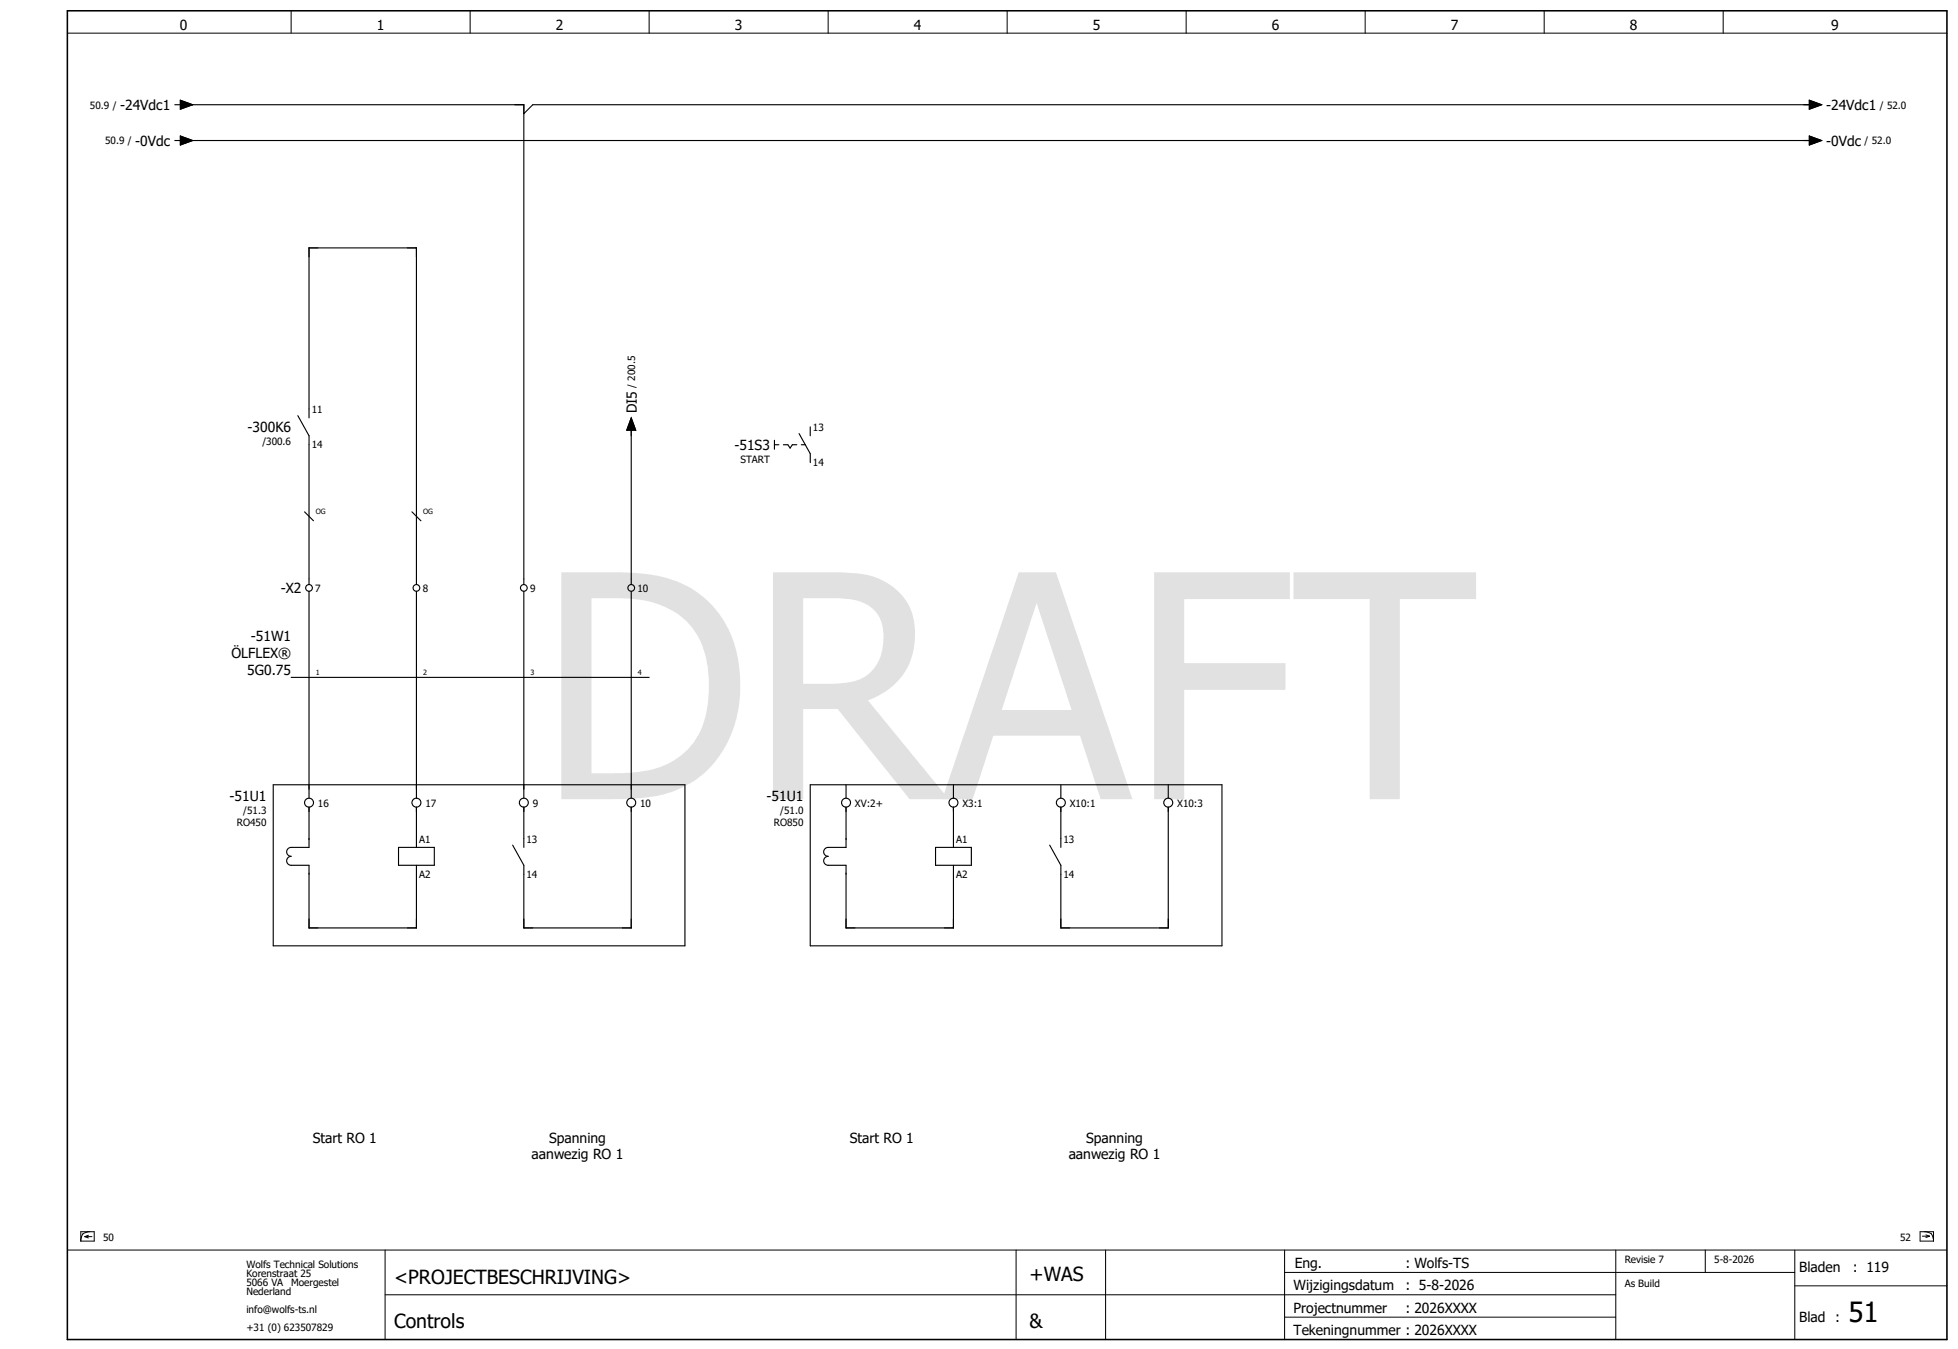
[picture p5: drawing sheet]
<svg xmlns="http://www.w3.org/2000/svg" width="438mm" height="302mm" viewBox="0 0 438 302" stroke-linecap="round" stroke-linejoin="round" font-family="sans-serif">
<g fill="none" stroke="#000" stroke-width=".22">
<path d="M15.1 7.4h420M65.1 2.4v5M105.1 2.4v5M145.1 2.4v5M185.1 2.4v5M225.1 2.4v5M265.1 2.4v5M305.1 2.4v5M345.1 2.4v5M385.1 2.4v5M15.1 279.4h420M18.1 275.3h3v2.1h-3z"/>
<path d="M18.5 275.8l-.3 .8-.1 .8M19 276.4h1.6M19 276.4l.8 .3M19.8 276.1l-.8 .3M20.2 275.3l-.9 .1-.8 .4M86.1 279.4v20M227.1 279.4v20M247.1 279.4v20M287.1 279.4v20M361.1 279.4v20M381.1 279.4v5M401.1 279.4v20"/>
<path d="M429.1 275.3h3v2.1h-3zM429.6 276.3h1.6M430 275.3l.8 .1 .8 .4M430.4 276l.8 .3M431.2 276.3l-.8 .3M431.6 275.8l.3 .8 .2 .8M86.1 289.4h275M287.1 284.4h114M287.1 294.4h74M401.1 287.4h34"/>
</g>
<path d="M15.1 2.4h420v297h-420z" fill="none" stroke="#000" stroke-width=".35"/>
<g fill="none" stroke="#000" stroke-width=".25">
<path d="M39.1 23.4h1.2M39.1 31.4h1.2M40.3 22.4l2.8 1-2.8 1zM40.3 30.4l2.8 1-2.8 1zM41.1 23.4h76v107.3M41.1 31.4h364M404.3 22.4l2.8 1-2.8 1zM404.3 30.4l2.8 1-2.8 1zM405.1 23.4h-286l-2 2M66.6 92.9l2.5 4.5v33.3M69.1 93.4v-38h24v75.3M141.1 96.2v34.5"/>
<path d="M141.1 93.4l1 2.8h-2zM173.1 99.4h1M173.1 98.4v2M175.1 99.4h1l.5 .8 .5-.8h1M178.6 96.9l2.5 4.5v2M179.1 99.4h.8M181.1 95.4v2M68.1 114.4l2 2M92.1 114.4l2 2M69.1 132.2v46.2M93.1 132.2v46.2M117.1 132.2v46.2"/>
<path d="M141.1 132.2v46.2M65.1 151.4h80M61.1 175.4h92v36h-92zM181.1 175.4h92v36h-92zM189.1 175.4v3M213.1 175.4v3M237.1 175.4v3M261.1 175.4v3M69.1 180.4v9h-4a1 1 0 0 0-1 1 1 1 0 0 0 1 1 1 1 0 0 0-1 1 1 1 0 0 0 1 1h4v14h24v-14M89.1 189.4h8v4h-8zM93.1 180.4v9M117.1 180.4v9"/>
<path d="M141.1 180.4v27h-24v-14l-2.5-4.5M189.1 180.4v9h-4a1 1 0 0 0-1 1 1 1 0 0 0 1 1 1 1 0 0 0-1 1 1 1 0 0 0 1 1h4v14h24v-14M209.1 189.4h8v4h-8zM213.1 180.4v9M237.1 180.4v9M261.1 180.4v27h-24v-14l-2.5-4.5"/>
<circle cx="69.1" cy="131.4" r=".75"/>
<circle cx="93.1" cy="131.4" r=".75"/>
<circle cx="117.1" cy="131.4" r=".75"/>
<circle cx="141.1" cy="131.4" r=".75"/>
<circle cx="69.1" cy="179.4" r="1"/>
<circle cx="93.1" cy="179.4" r="1"/>
<circle cx="117.1" cy="179.4" r="1"/>
<circle cx="141.1" cy="179.4" r="1"/>
<circle cx="189.1" cy="179.4" r="1"/>
<circle cx="213.1" cy="179.4" r="1"/>
<circle cx="237.1" cy="179.4" r="1"/>
<circle cx="261.1" cy="179.4" r="1"/>
</g>
<path d="M40.3 22.4l2.8 1-2.8 1zM40.3 30.4l2.8 1-2.8 1zM404.3 22.4l2.8 1-2.8 1zM404.3 30.4l2.8 1-2.8 1zM141.1 93.4l1 2.8h-2z" fill="#000" stroke="#000" stroke-width=".22"/>
<text font-size="69.7" fill="#e1e1e1" x="120.3" y="178.6">DRAFT</text>
<text font-size="6.2" x="413.1" y="295.4">51</text>
<g font-size="4.3">
<text x="88.1" y="286.9">&lt;PROJECTBESCHRIJVING&gt;</text>
<text x="230.1" y="286.4">+WAS</text>
<text x="88.1" y="296.9">Controls</text>
<text x="230.1" y="296.9">&amp;</text>
</g>
<g font-size="3.1">
<text x="40.2" y="6.8">0</text>
<text x="84.2" y="6.8">1</text>
<text x="124.2" y="6.8">2</text>
<text x="164.2" y="6.8">3</text>
<text x="204.2" y="6.8">4</text>
<text x="244.2" y="6.8">5</text>
<text x="284.2" y="6.8">6</text>
<text x="324.2" y="6.8">7</text>
<text x="364.2" y="6.8">8</text>
<text x="409.2" y="6.8">9</text>
<text x="26.8" y="24.6">-24Vdc1</text>
<text x="408.1" y="24.6">-24Vdc1</text>
<text x="30.2" y="32.6">-0Vdc</text>
<text x="408.1" y="32.6">-0Vdc</text>
<text x="142.3" y="92.4" transform="rotate(-90 142.3 92.4)">DI5</text>
<text x="55.3" y="96.6">-300K6</text>
<text x="164.1" y="100.6">-51S3</text>
<text x="62.7" y="132.6">-X2</text>
<text x="56" y="143.3">-51W1</text>
<text x="51.7" y="147">ÖLFLEX®</text>
<text x="55.3" y="150.8">5G0.75</text>
<text x="51.3" y="179">-51U1</text>
<text x="171.3" y="179">-51U1</text>
<text x="69.9" y="255.4">Start RO 1</text>
<text x="122.7" y="255.4">Spanning</text>
<text x="189.9" y="255.4">Start RO 1</text>
<text x="242.7" y="255.4">Spanning</text>
<text x="118.8" y="259.2">aanwezig RO 1</text>
<text x="238.8" y="259.2">aanwezig RO 1</text>
<text x="289.3" y="283.4">Eng.</text>
<text x="314.1" y="283.4">: Wolfs-TS</text>
<text x="402.1" y="284.4">Bladen</text>
<text x="414.1" y="284.4">: 119</text>
<text x="289.1" y="288.4">Wijzigingsdatum</text>
<text x="289.1" y="293.4">Projectnummer</text>
<text x="314.1" y="288.4">: 5-8-2026</text>
<text x="314.1" y="293.4">: 2026XXXX</text>
<text x="289.1" y="298.4">Tekeningnummer : 2026XXXX</text>
<text x="402.1" y="295.4">Blad :</text>
</g>
<g font-size="2.2">
<text x="20.1" y="24.3">50.9 /</text>
<text x="420.1" y="24.3">/ 52.0</text>
<text x="23.5" y="32.3">50.9 /</text>
<text x="416.7" y="32.3">/ 52.0</text>
<text x="141.9" y="86.7" transform="rotate(-90 141.9 86.7)">/ 200.5</text>
<text x="69.7" y="92.3">11</text>
<text x="58.6" y="99.5">/300.6</text>
<text x="69.7" y="100.2">14</text>
<text x="181.7" y="96.3">13</text>
<text x="165.5" y="103.5">START</text>
<text x="181.7" y="104.2">14</text>
<text x="70.5" y="132.3">7</text>
<text x="94.5" y="132.3">8</text>
<text x="118.5" y="132.3">9</text>
<text x="142.5" y="132.3">10</text>
<text x="52.9" y="184.6">RO450</text>
<text x="54.4" y="181.9">/51.3</text>
<text x="71.1" y="180.3">16</text>
<text x="95.1" y="180.3">17</text>
<text x="119.1" y="180.3">9</text>
<text x="143.1" y="180.3">10</text>
<text x="172.9" y="184.6">RO850</text>
<text x="174.4" y="181.9">/51.0</text>
<text x="191.1" y="180.3">XV:2+</text>
<text x="215.1" y="180.3">X3:1</text>
<text x="239.1" y="180.3">X10:1</text>
<text x="263.1" y="180.3">X10:3</text>
<text x="93.7" y="188.3">A1</text>
<text x="117.7" y="188.3">13</text>
<text x="213.7" y="188.3">A1</text>
<text x="237.7" y="188.3">13</text>
<text x="93.7" y="196.2">A2</text>
<text x="117.7" y="196.2">14</text>
<text x="213.7" y="196.2">A2</text>
<text x="237.7" y="196.2">14</text>
<text x="23.1" y="277.4">50</text>
<text x="424.6" y="277.4">52</text>
<text x="55.1" y="283.4">Wolfs Technical Solutions</text>
<text x="55.1" y="285.4">Korenstraat 25</text>
<text x="55.1" y="287.4">5066 VA</text>
<text x="65.1" y="287.4">Moergestel</text>
<text x="363.1" y="282.4">Revisie 7</text>
<text x="363.1" y="287.6">As Build</text>
<text x="383.1" y="282.4">5-8-2026</text>
<text x="55.1" y="289.4">Nederland</text>
<text x="55.1" y="293.4">info@wolfs-ts.nl</text>
<text x="55.1" y="297.4">+31 (0) 623507829</text>
</g>
<g font-size="1.6">
<text x="70.6" y="114.9">OG</text>
<text x="94.6" y="114.9">OG</text>
<text x="70.6" y="150.9">1</text>
<text x="94.6" y="150.9">2</text>
<text x="118.6" y="150.9">3</text>
<text x="142.6" y="150.9">4</text>
</g>
</svg>
